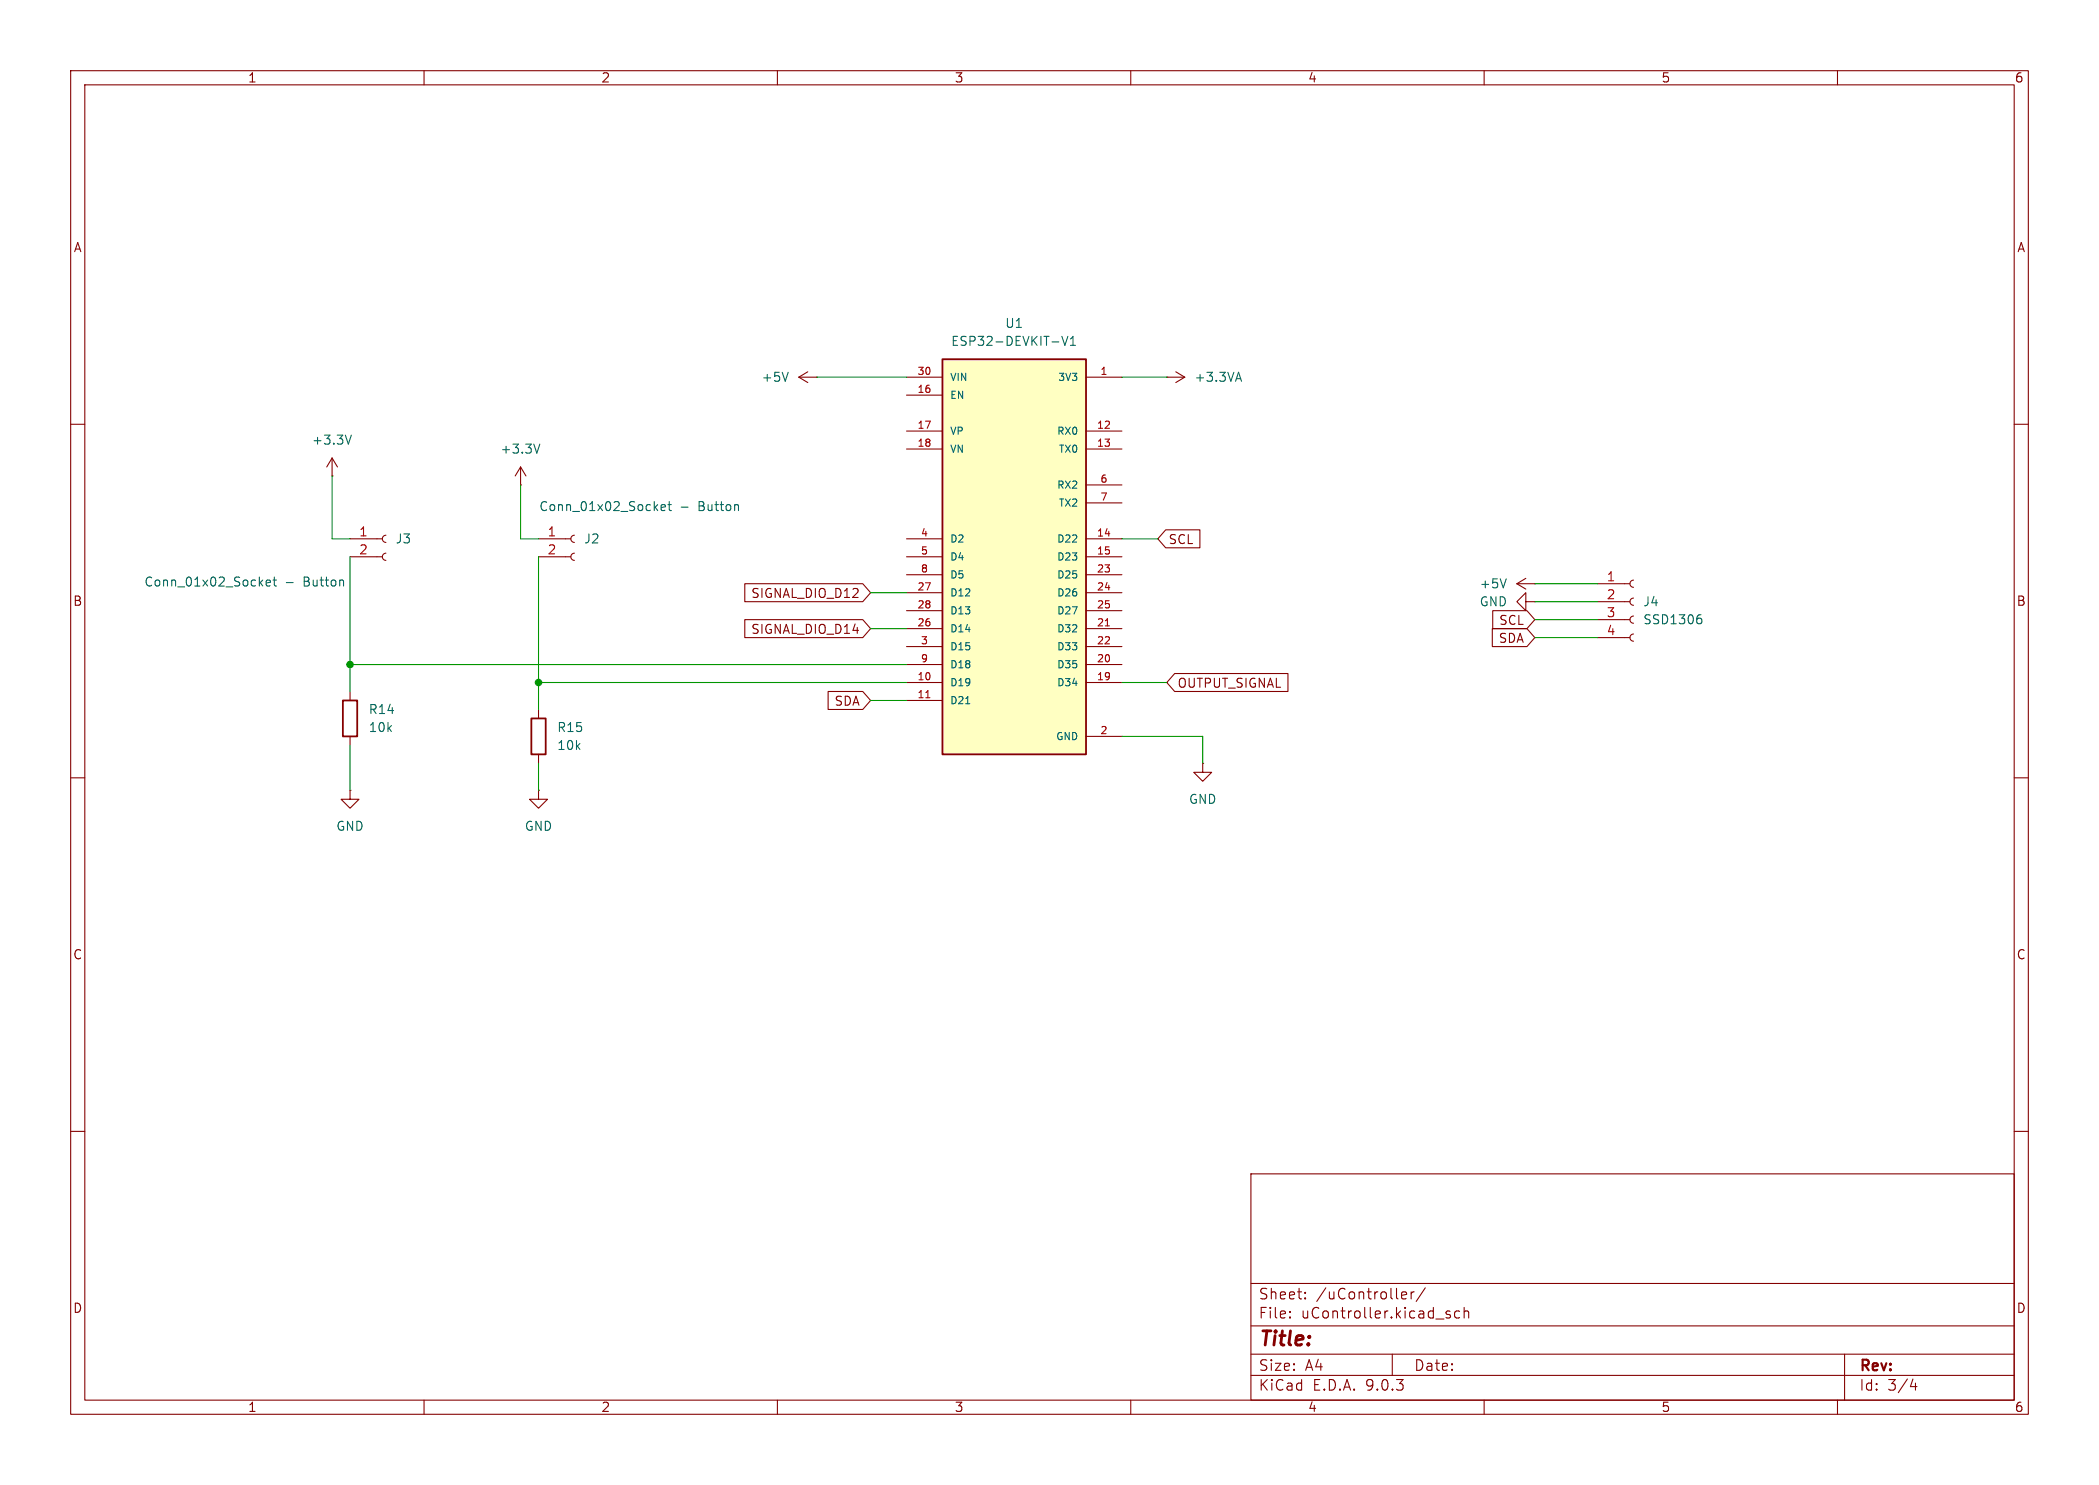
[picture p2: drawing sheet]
<svg xmlns="http://www.w3.org/2000/svg" width="297mm" height="210mm" viewBox="0 0 297 210" stroke-linecap="round" stroke-linejoin="round" font-family="sans-serif">
<g fill="none" stroke="#840000" stroke-width=".15">
<path d="M10 10h277v190h-277zM12 12h273v186h-273zM60 10v2M110 10v2M160 10v2M210 10v2M260 10v2M113 53.3l1.3 .8M113 53.3h2.6M114.3 52.6l-1.3 .7M115.6 53.3h.1M10 60h2"/>
<path d="M47 67.3h.1M47 64.8l-.8 1.2M47 64.8l.8 1.2M47 64.8v2.5M49.5 76.2h4.6M49.5 78.7h4.6M54.6 75.7a.51 .51 0 0 0-.5 .5 .51 .51 0 0 0 .5 .5M54.6 78.2a.51 .51 0 0 0-.5 .5 .51 .51 0 0 0 .5 .5M73.7 68.6h.1M73.7 66l-.8 1.3M73.7 66l.7 1.3M73.7 66v2.6"/>
<path d="M76.2 76.2h4.6M76.2 78.7h4.6M81.3 75.7a.51 .51 0 0 0-.5 .5 .51 .51 0 0 0 .5 .5M81.3 78.2a.51 .51 0 0 0-.5 .5 .51 .51 0 0 0 .5 .5M285 60h2M49.5 97.8v1.3M214.6 82.6h2.6M214.6 82.6l1.3 .7M215.9 85.1v-1.3l-1.3 1.3 1.3 1.3v-1.3h1.3M215.9 81.8l-1.3 .8M217.2 85.1h.1M217.2 82.6h.1"/>
<path d="M226.1 82.6h4.5M226.1 85.1h4.5M226.1 87.6h4.5M226.1 90.2h4.5M231.1 82a.51 .51 0 0 0-.5 .6 .51 .51 0 0 0 .5 .5M231.1 84.6a.51 .51 0 0 0-.5 .5 .51 .51 0 0 0 .5 .5M231.1 87.1a.51 .51 0 0 0-.5 .5 .51 .51 0 0 0 .5 .5M231.1 89.7a.51 .51 0 0 0-.5 .5 .51 .51 0 0 0 .5 .5M10 110h2M49.5 111.8v1.2h1.3l-1.3 1.3-1.2-1.3h1.2M49.5 111.8h.1M49.5 104.1v1.3"/>
<path d="M76.2 111.8v1.2h1.3l-1.3 1.3-1.3-1.3h1.3M76.2 111.8h.1M76.2 100.3v1.3M76.2 106.7v1.3M285 110h2M10 160h2M177 166h108v32h-108zM285 160h2M60 198v2M110 198v2M160 198v2M177 194.5h108"/>
<path d="M177 191.5h108M177 187.5h108M177 181.5h108M182.5 186.3h.1l-.1 .1M182.5 186.3v.1M182.5 185.5v.1M182.5 185.5h.1l-.1 .1M184.7 183.6v.1M184.7 183.6h-.1l.1 .1M184.7 182.8v.1M184.7 182.8h-.1l.1 .1M197 191.5v3"/>
<path d="M198.3 183.5l.2 .2 .5-.1M198.3 182.9l.2-.2h.3l.2 .2v.2l-.7 .1M199.7 182.7v1M200.1 182.7l-.3 .1-.1 .2M201.7 182.1l-1.3 2M204.7 185.8l.5 .2v.1v.2l-.5 .1M204.7 185.5l.1-.1 .4 .1M206.5 185.5l-.4-.1-.3 .3v.4l.2 .2 .1 .1 .4-.1M207.2 185.5a.37 .37 0 0 1 .6 .1v.8M207.2 184.9v1.5M210 198v2M260 198v2"/>
<path d="M261 191.5v6.5M270.7 195l-.4 1.1h.9M271 195.6v1"/>
</g>
<g fill="none" stroke="#006464" stroke-width=".15">
<path d="M111.5 52.6l-.4 1.3M49.7 61.5l-.4 1.3M76.4 62.8l-.4 1.3M93.5 71.8l.7-.1-.1-.3h-.4l-.2 .1 .1 .6h.5M94.5 71.4h.5M94.7 70.9v1.1l.1 .1 .2 .1M96.4 71.7h1M37.7 82.5l.6-.2-.1-.2-.4-.1-.1 .2v.6h.5M38.6 82h.5M38.8 81.6v1.1l.1 .1 .2 .1M40.5 82.4h1M213.1 81.9l-.4 1.2"/>
<path d="M240.3 87.4h.3l.2 .3-.1 .4-.4 .1M240.4 86.9h.3"/>
</g>
<path d="M48.5 99.1h2v5h-2zM75.2 101.6h2v5.1h-2z" fill="none" stroke="#840000" stroke-width=".25"/>
<path d="M133.3 50.8h20.4v55.9h-20.4z" fill="#ffffc2"/>
<path d="M133.3 50.8h20.4v55.9h-20.4z" fill="none" stroke="#840000" stroke-width=".25"/>
<g fill="none" stroke="#840000" stroke-width=".15">
<path d="M128.3 53.3h5M128.3 55.9h5M153.7 53.3h5M165.1 53.3h.1M165.1 53.3h2.5M166.4 52.6l1.2 .7M167.6 53.3l-1.2 .8M128.3 61h5M128.3 63.5h5M128.3 76.2h5M128.3 78.7h5M153.7 61h5"/>
<path d="M153.7 63.5h5M153.7 76.2h5M153.7 78.7h5M153.7 68.6h5M153.7 71.1h5M164.9 74.9h4.9v2.6h-4.9l-1.1-1.3zM105.4 87.6h16.7l1.1 1.3-1.1 1.3h-16.7zM105.4 82.5h16.7l1.1 1.3-1.1 1.3h-16.7zM117.2 97.8h4.9l1.1 1.3-1.1 1.2h-4.9zM128.3 81.3h5M128.3 83.8h5M128.3 86.4h5"/>
<path d="M128.3 88.9h5M128.3 91.4h5M128.3 94h5M128.3 96.5h5M128.3 99.1h5M153.7 81.3h5M153.7 83.8h5M153.7 86.4h5M153.7 88.9h5M153.7 91.4h5M153.7 94h5M153.7 96.5h5"/>
<path d="M166.2 95.2h16v2.6h-16l-1.1-1.3zM211.2 88.9h4.9l1.1 1.3-1.1 1.2h-4.9zM211.2 86.4h4.9l1.1 1.2-1.1 1.3h-4.9zM153.7 104.1h5M170.2 108v1.2h1.2l-1.2 1.3-1.3-1.3h1.3M170.2 108h.1"/>
</g>
<path d="M150.3 47.6l.4 1.2 .4-1.2M151.5 48.8h.7M151.5 47.9l.3-.3v1.2M174.9 53.6h.7M175.3 52.6l.4 1.3M136.6 99.5h.6" fill="none" stroke="#006464" stroke-width=".15"/>
<path d="M131 98.7h.6M156.4 88.5h.6" fill="none" stroke="#a90000" stroke-width=".15"/>
<g fill="none" stroke="#009600" stroke-width=".15">
<path d="M115.6 53.3h12.7M158.7 53.3h6.4M47 67.3v8.9h2.5M49.5 78.7v19.1M73.7 68.6v7.6h2.5M76.2 78.7v21.6M158.7 76.2h5.1M49.5 94h78.8M76.2 96.5h52.1M123.2 83.8h5.1M123.2 88.9h5.1M123.2 99.1h5.1"/>
<path d="M158.7 96.5h6.4M217.2 90.2h8.9M217.2 87.6h8.9M217.2 85.1h8.9M217.2 82.6h8.9M49.5 105.4v6.4M76.2 108v3.8M158.7 104.1h11.5v3.9"/>
</g>
<g fill="#009600" stroke="#009600" stroke-width=".15">
<circle cx="76.2" cy="96.5" r=".46"/>
<circle cx="49.5" cy="94" r=".46"/>
</g>
<text font-size="2.8" fill="#840000" x="178" y="190.9">Title:</text>
<g font-size="2.1" fill="#840000">
<text x="178" y="184">Sheet:</text>
<text x="186.2" y="184">/uController/</text>
<text x="178" y="186.7">File:</text>
<text x="184.1" y="186.7">uController.kicad_sch</text>
<text x="178" y="196.9">KiCad</text>
<text x="178" y="194.1">Size:</text>
<text x="184.7" y="194.1">A4</text>
<text x="185.7" y="196.9">E.D.A.</text>
<text x="193.3" y="196.9">9.0.3</text>
<text x="200" y="194.1">Date:</text>
<text x="263" y="194.3">Rev:</text>
<text x="263" y="196.9">Id:</text>
<text x="267.1" y="196.9">3/4</text>
</g>
<g font-size="1.8" fill="#840000">
<text x="35" y="11.9">1</text>
<text x="85" y="11.9">2</text>
<text x="135" y="11.9">3</text>
<text x="185" y="11.9">4</text>
<text x="235" y="11.9">5</text>
<text x="285" y="11.9">6</text>
<text x="10.3" y="35.9">A</text>
<text x="285.3" y="35.9">A</text>
<text x="165.3" y="77.2">SCL</text>
<text x="10.3" y="85.9">B</text>
<text x="106.2" y="89.9">SIGNAL_DIO_D14</text>
<text x="106.2" y="84.8">SIGNAL_DIO_D12</text>
<text x="212" y="88.6">SCL</text>
<text x="285.3" y="85.9">B</text>
<text x="212" y="91.1">SDA</text>
<text x="118" y="100">SDA</text>
<text x="166.5" y="97.5">OUTPUT_SIGNAL</text>
<text x="10.3" y="135.9">C</text>
<text x="285.3" y="135.9">C</text>
<text x="10.3" y="185.9">D</text>
<text x="285.3" y="185.9">D</text>
<text x="35" y="199.9">1</text>
<text x="85" y="199.9">2</text>
<text x="135" y="199.9">3</text>
<text x="185" y="199.9">4</text>
<text x="235" y="199.9">5</text>
<text x="285" y="199.9">6</text>
</g>
<g font-size="1.8" fill="#006464">
<text x="142.1" y="46.6">U1</text>
<text x="134.5" y="49.1">ESP32-DEVKIT-V1</text>
<text x="107.7" y="54.2">+5V</text>
<text x="168.9" y="54.2">+3.3VA</text>
<text x="44" y="63.1">+3.3V</text>
<text x="70.7" y="64.4">+3.3V</text>
<text x="55.9" y="77.1">J3</text>
<text x="76.2" y="72.5">Conn_01x02_Socket</text>
<text x="82.6" y="77.1">J2</text>
<text x="98.9" y="72.5">Button</text>
<text x="20.3" y="83.2">Conn_01x02_Socket</text>
<text x="43.1" y="83.2">Button</text>
<text x="209.3" y="83.4">+5V</text>
<text x="209.3" y="86">GND</text>
<text x="232.4" y="86">J4</text>
<text x="232.4" y="88.5">SSD1306</text>
<text x="52.1" y="101.2">R14</text>
<text x="52.1" y="103.7">10k</text>
<text x="78.7" y="106.3">10k</text>
<text x="78.7" y="103.7">R15</text>
<text x="168.1" y="113.9">GND</text>
<text x="47.5" y="117.7">GND</text>
<text x="74.2" y="117.7">GND</text>
</g>
<g font-size="1.8" fill="#a90000">
<text x="50.7" y="75.9">1</text>
<text x="77.4" y="75.9">1</text>
<text x="50.7" y="78.5">2</text>
<text x="77.4" y="78.5">2</text>
<text x="227.3" y="82.3">1</text>
<text x="227.3" y="84.8">2</text>
<text x="227.3" y="87.4">3</text>
<text x="227.3" y="89.9">4</text>
</g>
<g font-size="1.4" fill="#a90000">
<text x="129.7" y="53.1">30</text>
<text x="155.6" y="53.1">1</text>
<text x="129.7" y="55.6">16</text>
<text x="129.7" y="60.7">17</text>
<text x="129.7" y="63.2">18</text>
<text x="155.1" y="60.7">12</text>
<text x="155.1" y="63.2">13</text>
<text x="155.6" y="68.3">6</text>
<text x="155.6" y="70.9">7</text>
<text x="130.2" y="75.9">4</text>
<text x="155.1" y="75.9">14</text>
<text x="129.7" y="83.6">27</text>
<text x="130.2" y="78.5">5</text>
<text x="130.2" y="81">8</text>
<text x="155.1" y="78.5">15</text>
<text x="155.1" y="81">23</text>
<text x="155.1" y="83.6">24</text>
<text x="129.7" y="86.1">28</text>
<text x="129.7" y="88.6">26</text>
<text x="155.1" y="86.1">25</text>
<text x="155.1" y="88.6">21</text>
<text x="130.2" y="91.2">3</text>
<text x="130.2" y="93.7">9</text>
<text x="155.1" y="91.2">22</text>
<text x="155.1" y="93.7">20</text>
<text x="129.7" y="96.3">10</text>
<text x="129.7" y="98.8">11</text>
<text x="155.1" y="96.3">19</text>
<text x="155.6" y="103.9">2</text>
</g>
<g font-size="1.4" fill="#006464">
<text x="134.4" y="54.1">VIN</text>
<text x="134.4" y="56.6">EN</text>
<text x="149.6" y="54.1">3V3</text>
<text x="134.4" y="61.7">VP</text>
<text x="134.4" y="64.2">VN</text>
<text x="149.4" y="61.7">RX0</text>
<text x="149.7" y="64.2">TX0</text>
<text x="149.4" y="69.3">RX2</text>
<text x="149.7" y="71.9">TX2</text>
<text x="134.4" y="76.9">D2</text>
<text x="149.4" y="76.9">D22</text>
<text x="134.4" y="79.5">D4</text>
<text x="134.4" y="82">D5</text>
<text x="149.4" y="79.5">D23</text>
<text x="149.4" y="82">D25</text>
<text x="134.4" y="84.6">D12</text>
<text x="134.4" y="87.1">D13</text>
<text x="134.4" y="89.6">D14</text>
<text x="149.4" y="84.6">D26</text>
<text x="149.4" y="87.1">D27</text>
<text x="149.4" y="89.6">D32</text>
<text x="134.4" y="92.2">D15</text>
<text x="134.4" y="94.7">D18</text>
<text x="149.4" y="92.2">D33</text>
<text x="149.4" y="94.7">D35</text>
<text x="134.4" y="97.3">D19</text>
<text x="134.4" y="99.8">D21</text>
<text x="149.4" y="97.3">D34</text>
<text x="149.3" y="104.9">GND</text>
</g>
</svg>
